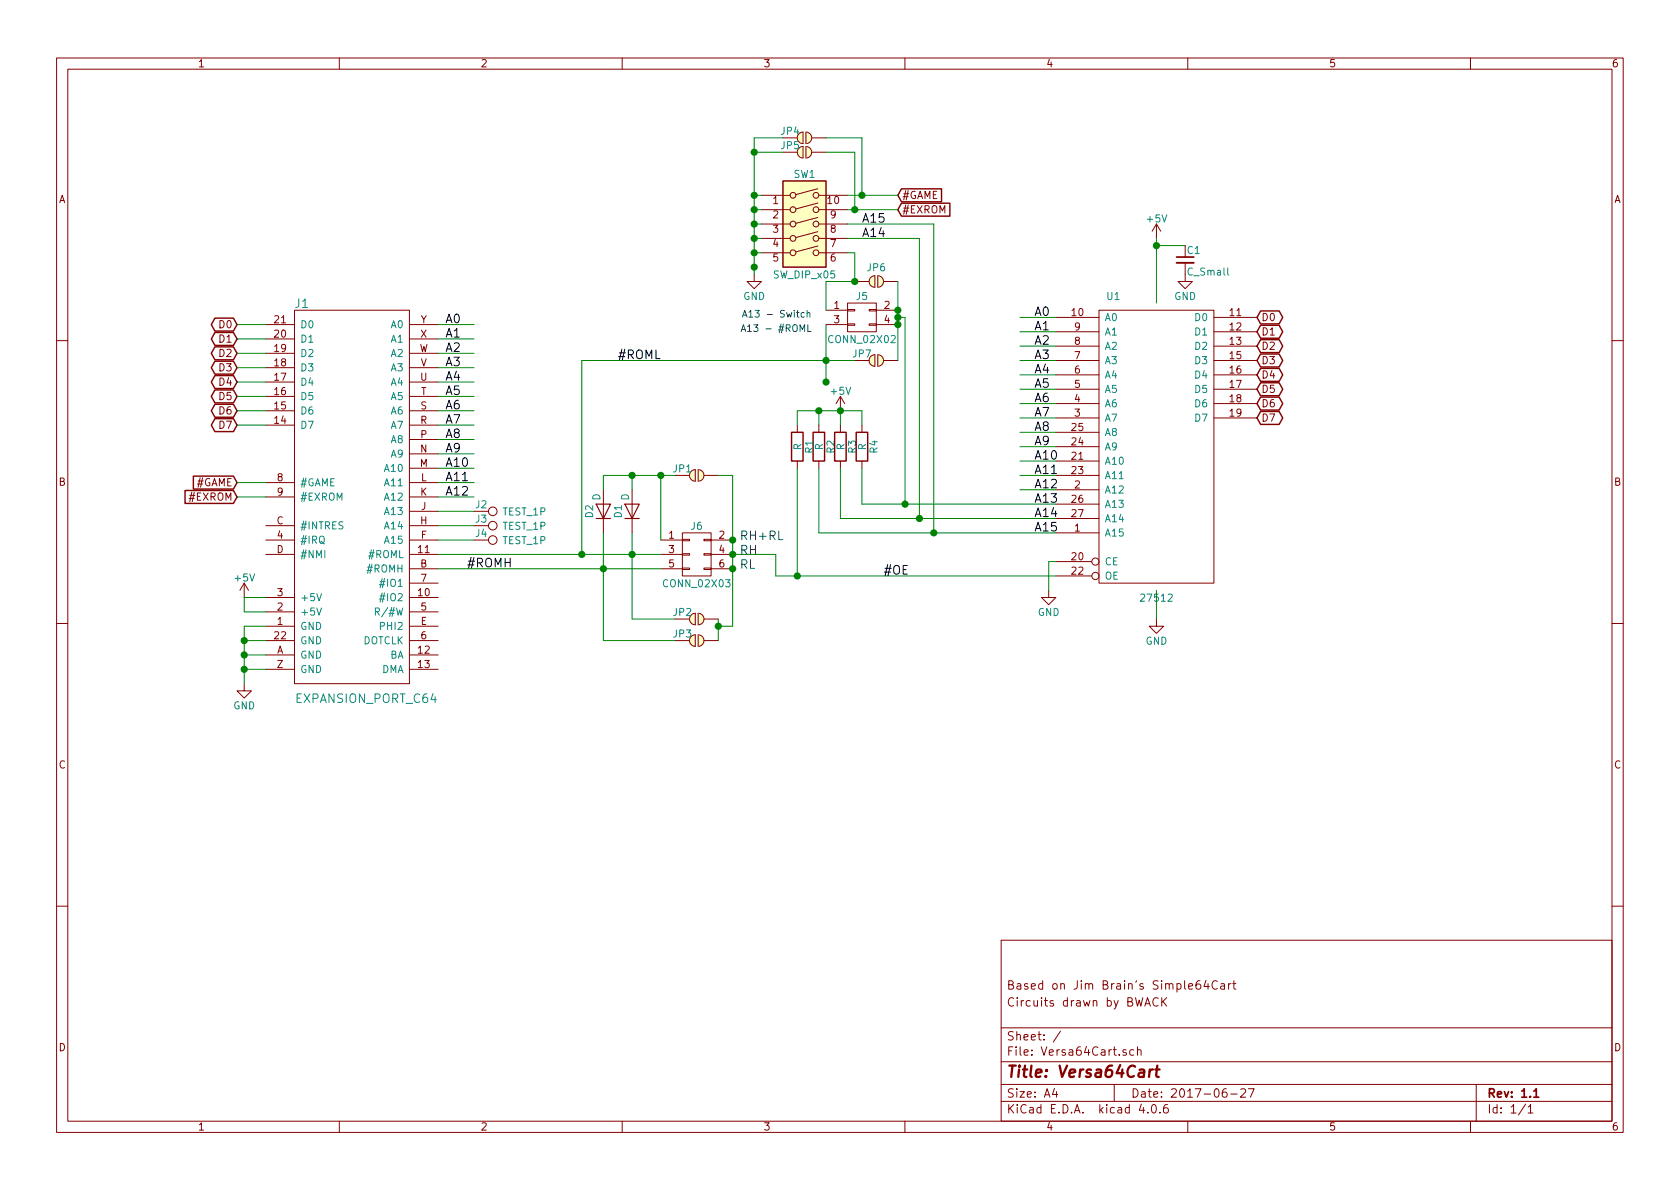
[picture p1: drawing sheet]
EESchema Schematic File Version 2
LIBS:power
LIBS:device
LIBS:transistors
LIBS:conn
LIBS:linear
LIBS:regul
LIBS:74xx
LIBS:cmos4000
LIBS:adc-dac
LIBS:memory
LIBS:xilinx
LIBS:microcontrollers
LIBS:dsp
LIBS:microchip
LIBS:analog_switches
LIBS:motorola
LIBS:texas
LIBS:intel
LIBS:audio
LIBS:interface
LIBS:digital-audio
LIBS:philips
LIBS:display
LIBS:cypress
LIBS:siliconi
LIBS:opto
LIBS:atmel
LIBS:contrib
LIBS:valves
LIBS:c64
LIBS:mechanical
LIBS:switches
LIBS:standard
LIBS:Versa64Cart-cache
EELAYER 25 0
EELAYER END
$Descr A4 11693 8268
encoding utf-8
Sheet 1 1
Title "Versa64Cart"
Date "2017-06-27"
Rev "1.1"
Comp ""
Comment1 "Circuits drawn by BWACK"
Comment2 "Based on Jim Brain's Simple64Cart"
Comment3 ""
Comment4 ""
$EndDescr
$Comp
L GND #PWR01
U 1 1
P 1700 4750
F 0 "#PWR01" H 1700 4500 50  0001 C CNN
F 1 "GND" H 1700 4600 50  0000 C CNN
F 2 "" H 1700 4750 50  0001 C CNN
F 3 "" H 1700 4750 50  0001 C CNN
	1    1700 4750
	1    0    0    -1  
$EndComp
$Comp
L +5V #PWR02
U 1 1
P 1700 4150
F 0 "#PWR02" H 1700 4000 50  0001 C CNN
F 1 "+5V" H 1700 4290 50  0000 C CNN
F 2 "" H 1700 4150 50  0001 C CNN
F 3 "" H 1700 4150 50  0001 C CNN
	1    1700 4150
	1    0    0    -1  
$EndComp
$Comp
L 27512 U1
U 1 1
P 8050 3100
F 0 "U1" H 7750 4150 50  0000 C CNN
F 1 "27512" H 8050 2050 50  0000 C CNN
F 2 "Housings_DIP:DIP-28_W15.24mm_LongPads" H 8050 3100 50  0001 C CNN
F 3 "" H 8050 3100 50  0001 C CNN
	1    8050 3100
	1    0    0    -1  
$EndComp
$Comp
L EXPANSION_PORT_C64 J1
U 1 1
P 2400 3350
F 0 "J1" H 2100 4600 60  0000 C CNN
F 1 "EXPANSION_PORT_C64" H 2550 1850 60  0000 C CNN
F 2 "UserLibraries:C64_EXPANSION_PORT" H 2400 3350 60  0001 C CNN
F 3 "" H 2400 3350 60  0001 C CNN
	1    2400 3350
	1    0    0    -1  
$EndComp
Text Label 3100 2250 0    60   ~ 0
A0
Text Label 3100 2350 0    60   ~ 0
A1
Text Label 3100 2450 0    60   ~ 0
A2
Text Label 3100 2550 0    60   ~ 0
A3
Text Label 3100 2650 0    60   ~ 0
A4
Text Label 3100 2750 0    60   ~ 0
A5
Text Label 3100 2850 0    60   ~ 0
A6
Text Label 3100 2950 0    60   ~ 0
A7
Text Label 3100 3050 0    60   ~ 0
A8
Text Label 3100 3150 0    60   ~ 0
A9
Text Label 3100 3250 0    60   ~ 0
A10
Text Label 3100 3350 0    60   ~ 0
A11
Text Label 3100 3450 0    60   ~ 0
A12
Text Label 7200 2200 0    60   ~ 0
A0
Text Label 7200 2300 0    60   ~ 0
A1
Text Label 7200 2400 0    60   ~ 0
A2
Text Label 7200 2500 0    60   ~ 0
A3
Text Label 7200 2600 0    60   ~ 0
A4
Text Label 7200 2700 0    60   ~ 0
A5
Text Label 7200 2800 0    60   ~ 0
A6
Text Label 7200 2900 0    60   ~ 0
A7
Text Label 7200 3000 0    60   ~ 0
A8
Text Label 7200 3100 0    60   ~ 0
A9
Text Label 7200 3200 0    60   ~ 0
A10
Text Label 7200 3300 0    60   ~ 0
A11
Text Label 7200 3400 0    60   ~ 0
A12
Text GLabel 1650 2250 0    51   BiDi ~ 0
D0
Text GLabel 1650 2350 0    51   BiDi ~ 0
D1
Text GLabel 1650 2450 0    51   BiDi ~ 0
D2
Text GLabel 1650 2550 0    51   BiDi ~ 0
D3
Text GLabel 1650 2650 0    51   BiDi ~ 0
D4
Text GLabel 1650 2750 0    51   BiDi ~ 0
D5
Text GLabel 1650 2850 0    51   BiDi ~ 0
D6
Text GLabel 1650 2950 0    51   BiDi ~ 0
D7
Text GLabel 8750 2200 2    51   BiDi ~ 0
D0
Text GLabel 8750 2300 2    51   BiDi ~ 0
D1
Text GLabel 8750 2400 2    51   BiDi ~ 0
D2
Text GLabel 8750 2500 2    51   BiDi ~ 0
D3
Text GLabel 8750 2600 2    51   BiDi ~ 0
D4
Text GLabel 8750 2700 2    51   BiDi ~ 0
D5
Text GLabel 8750 2800 2    51   BiDi ~ 0
D6
Text GLabel 8750 2900 2    51   BiDi ~ 0
D7
Text Label 7200 3500 0    60   ~ 0
A13
Text Label 7200 3600 0    60   ~ 0
A14
Text Label 7200 3700 0    60   ~ 0
A15
$Comp
L R R2
U 1 1
P 5700 3100
F 0 "R2" V 5780 3100 50  0000 C CNN
F 1 "R" V 5700 3100 50  0000 C CNN
F 2 "Resistors_ThroughHole:R_Axial_DIN0207_L6.3mm_D2.5mm_P7.62mm_Horizontal" V 5630 3100 50  0001 C CNN
F 3 "" H 5700 3100 50  0001 C CNN
	1    5700 3100
	1    0    0    -1  
$EndComp
$Comp
L R R3
U 1 1
P 5850 3100
F 0 "R3" V 5930 3100 50  0000 C CNN
F 1 "R" V 5850 3100 50  0000 C CNN
F 2 "Resistors_ThroughHole:R_Axial_DIN0207_L6.3mm_D2.5mm_P7.62mm_Horizontal" V 5780 3100 50  0001 C CNN
F 3 "" H 5850 3100 50  0001 C CNN
	1    5850 3100
	1    0    0    -1  
$EndComp
$Comp
L R R4
U 1 1
P 6000 3100
F 0 "R4" V 6080 3100 50  0000 C CNN
F 1 "R" V 6000 3100 50  0000 C CNN
F 2 "Resistors_ThroughHole:R_Axial_DIN0207_L6.3mm_D2.5mm_P7.62mm_Horizontal" V 5930 3100 50  0001 C CNN
F 3 "" H 6000 3100 50  0001 C CNN
	1    6000 3100
	1    0    0    -1  
$EndComp
$Comp
L +5V #PWR03
U 1 1
P 5850 2850
F 0 "#PWR03" H 5850 2700 50  0001 C CNN
F 1 "+5V" H 5850 2990 50  0000 C CNN
F 2 "" H 5850 2850 50  0001 C CNN
F 3 "" H 5850 2850 50  0001 C CNN
	1    5850 2850
	1    0    0    -1  
$EndComp
$Comp
L GND #PWR04
U 1 1
P 7300 4100
F 0 "#PWR04" H 7300 3850 50  0001 C CNN
F 1 "GND" H 7300 3950 50  0000 C CNN
F 2 "" H 7300 4100 50  0001 C CNN
F 3 "" H 7300 4100 50  0001 C CNN
	1    7300 4100
	1    0    0    -1  
$EndComp
$Comp
L R R1
U 1 1
P 5550 3100
F 0 "R1" V 5630 3100 50  0000 C CNN
F 1 "R" V 5550 3100 50  0000 C CNN
F 2 "Resistors_ThroughHole:R_Axial_DIN0207_L6.3mm_D2.5mm_P7.62mm_Horizontal" V 5480 3100 50  0001 C CNN
F 3 "" H 5550 3100 50  0001 C CNN
	1    5550 3100
	1    0    0    -1  
$EndComp
$Comp
L D D1
U 1 1
P 4400 3550
F 0 "D1" H 4400 3650 50  0000 C CNN
F 1 "D" H 4500 3600 50  0000 C CNN
F 2 "Diodes_ThroughHole:D_DO-35_SOD27_P7.62mm_Horizontal" H 4400 3550 50  0001 C CNN
F 3 "" H 4400 3550 50  0001 C CNN
	1    4400 3550
	0    -1   -1   0   
$EndComp
$Comp
L D D2
U 1 1
P 4200 3550
F 0 "D2" H 4200 3650 50  0000 C CNN
F 1 "D" H 4300 3600 50  0000 C CNN
F 2 "Diodes_ThroughHole:D_DO-35_SOD27_P7.62mm_Horizontal" H 4200 3550 50  0001 C CNN
F 3 "" H 4200 3550 50  0001 C CNN
	1    4200 3550
	0    -1   -1   0   
$EndComp
$Comp
L GND #PWR05
U 1 1
P 5250 1900
F 0 "#PWR05" H 5250 1650 50  0001 C CNN
F 1 "GND" H 5250 1750 50  0000 C CNN
F 2 "" H 5250 1900 50  0001 C CNN
F 3 "" H 5250 1900 50  0001 C CNN
	1    5250 1900
	1    0    0    -1  
$EndComp
Text GLabel 1650 3350 0    51   Input ~ 0
#GAME
Text GLabel 1650 3450 0    51   Input ~ 0
#EXROM
$Comp
L +5V #PWR06
U 1 1
P 8050 1650
F 0 "#PWR06" H 8050 1500 50  0001 C CNN
F 1 "+5V" H 8050 1790 50  0000 C CNN
F 2 "" H 8050 1650 50  0001 C CNN
F 3 "" H 8050 1650 50  0001 C CNN
	1    8050 1650
	1    0    0    -1  
$EndComp
$Comp
L GND #PWR07
U 1 1
P 8050 4300
F 0 "#PWR07" H 8050 4050 50  0001 C CNN
F 1 "GND" H 8050 4150 50  0000 C CNN
F 2 "" H 8050 4300 50  0001 C CNN
F 3 "" H 8050 4300 50  0001 C CNN
	1    8050 4300
	1    0    0    -1  
$EndComp
$Comp
L GND #PWR08
U 1 1
P 8250 1900
F 0 "#PWR08" H 8250 1650 50  0001 C CNN
F 1 "GND" H 8250 1750 50  0000 C CNN
F 2 "" H 8250 1900 50  0001 C CNN
F 3 "" H 8250 1900 50  0001 C CNN
	1    8250 1900
	1    0    0    -1  
$EndComp
$Comp
L C_Small C1
U 1 1
P 8250 1800
F 0 "C1" H 8260 1870 50  0000 L CNN
F 1 "C_Small" H 8260 1720 50  0000 L CNN
F 2 "Capacitors_ThroughHole:C_Disc_D3.8mm_W2.6mm_P2.50mm" H 8250 1800 50  0001 C CNN
F 3 "" H 8250 1800 50  0001 C CNN
	1    8250 1800
	1    0    0    -1  
$EndComp
Text GLabel 6250 1350 2    51   Input ~ 0
#GAME
Text GLabel 6250 1450 2    51   Input ~ 0
#EXROM
Text Label 4300 2500 0    60   ~ 0
#ROML
$Comp
L SW_DIP_x05 SW1
U 1 1
P 5600 1550
F 0 "SW1" H 5600 1900 50  0000 C CNN
F 1 "SW_DIP_x05" H 5600 1200 50  0000 C CNN
F 2 "Buttons_Switches_ThroughHole:SW_DIP_x5_W7.62mm_Slide" H 5600 1550 50  0001 C CNN
F 3 "" H 5600 1550 50  0001 C CNN
	1    5600 1550
	1    0    0    -1  
$EndComp
Text Label 6000 1650 0    60   ~ 0
A14
Text Label 6000 1550 0    60   ~ 0
A15
$Comp
L TEST_1P J2
U 1 1
P 3300 3550
F 0 "J2" V 3250 3600 50  0000 C CNN
F 1 "TEST_1P" V 3300 3900 50  0000 C CNN
F 2 "Connect:PINTST" H 3500 3550 50  0001 C CNN
F 3 "" H 3500 3550 50  0001 C CNN
	1    3300 3550
	0    1    1    0   
$EndComp
$Comp
L TEST_1P J3
U 1 1
P 3300 3650
F 0 "J3" V 3250 3700 50  0000 C CNN
F 1 "TEST_1P" V 3300 4000 50  0000 C CNN
F 2 "Connect:PINTST" H 3500 3650 50  0001 C CNN
F 3 "" H 3500 3650 50  0001 C CNN
	1    3300 3650
	0    1    1    0   
$EndComp
$Comp
L TEST_1P J4
U 1 1
P 3300 3750
F 0 "J4" V 3250 3800 50  0000 C CNN
F 1 "TEST_1P" V 3300 4100 50  0000 C CNN
F 2 "Connect:PINTST" H 3500 3750 50  0001 C CNN
F 3 "" H 3500 3750 50  0001 C CNN
	1    3300 3750
	0    1    1    0   
$EndComp
$Comp
L JUMPER_2-PIN JP1
U 1 1
P 4850 3300
F 0 "JP1" H 4750 3350 50  0000 C CNN
F 1 "JUMPER_2-PIN" H 4850 3200 50  0001 C CNN
F 2 "jumper:SOLDER-JUMPER_1-WAY" H 4750 3300 60  0001 C CNN
F 3 "" H 4850 3400 60  0001 C CNN
	1    4850 3300
	1    0    0    -1  
$EndComp
$Comp
L JUMPER_2-PIN JP2
U 1 1
P 4850 4300
F 0 "JP2" H 4750 4350 50  0000 C CNN
F 1 "JUMPER_2-PIN" H 4850 4200 50  0001 C CNN
F 2 "jumper:SOLDER-JUMPER_1-WAY" H 4750 4300 60  0001 C CNN
F 3 "" H 4850 4400 60  0001 C CNN
	1    4850 4300
	1    0    0    -1  
$EndComp
$Comp
L JUMPER_2-PIN JP3
U 1 1
P 4850 4450
F 0 "JP3" H 4750 4500 50  0000 C CNN
F 1 "JUMPER_2-PIN" H 4850 4350 50  0001 C CNN
F 2 "jumper:SOLDER-JUMPER_1-WAY" H 4750 4450 60  0001 C CNN
F 3 "" H 4850 4550 60  0001 C CNN
	1    4850 4450
	1    0    0    -1  
$EndComp
$Comp
L JUMPER_2-PIN JP5
U 1 1
P 5600 1050
F 0 "JP5" H 5500 1100 50  0000 C CNN
F 1 "JUMPER_2-PIN" H 5600 950 50  0001 C CNN
F 2 "jumper:SOLDER-JUMPER_1-WAY" H 5500 1050 60  0001 C CNN
F 3 "" H 5600 1150 60  0001 C CNN
	1    5600 1050
	1    0    0    -1  
$EndComp
$Comp
L JUMPER_2-PIN JP4
U 1 1
P 5600 950
F 0 "JP4" H 5500 1000 50  0000 C CNN
F 1 "JUMPER_2-PIN" H 5600 850 50  0001 C CNN
F 2 "jumper:SOLDER-JUMPER_1-WAY" H 5500 950 60  0001 C CNN
F 3 "" H 5600 1050 60  0001 C CNN
	1    5600 950 
	1    0    0    -1  
$EndComp
$Comp
L JUMPER_2-PIN JP7
U 1 1
P 6100 2500
F 0 "JP7" H 6000 2550 50  0000 C CNN
F 1 "JUMPER_2-PIN" H 6100 2400 50  0001 C CNN
F 2 "jumper:SOLDER-JUMPER_1-WAY" H 6000 2500 60  0001 C CNN
F 3 "" H 6100 2600 60  0001 C CNN
	1    6100 2500
	1    0    0    -1  
$EndComp
$Comp
L JUMPER_2-PIN JP6
U 1 1
P 6100 1950
F 0 "JP6" H 6100 2050 50  0000 C CNN
F 1 "JUMPER_2-PIN" H 6100 1850 50  0001 C CNN
F 2 "jumper:SOLDER-JUMPER_1-WAY" H 6000 1950 60  0001 C CNN
F 3 "" H 6100 2050 60  0001 C CNN
	1    6100 1950
	1    0    0    -1  
$EndComp
Text Notes 5650 2300 2    47   ~ 0
A13 - #ROML
Text Notes 5650 2200 2    47   ~ 0
A13 - Switch
Text Label 3250 3950 0    60   ~ 0
#ROMH
$Comp
L CONN_02X03 J6
U 1 1
P 4850 3850
F 0 "J6" H 4850 4050 50  0000 C CNN
F 1 "CONN_02X03" H 4850 3650 50  0000 C CNN
F 2 "Pin_Headers:Pin_Header_Straight_2x03_Pitch2.54mm" H 4850 2650 50  0001 C CNN
F 3 "" H 4850 2650 50  0001 C CNN
	1    4850 3850
	1    0    0    -1  
$EndComp
$Comp
L CONN_02X02 J5
U 1 1
P 6000 2200
F 0 "J5" H 6000 2350 50  0000 C CNN
F 1 "CONN_02X02" H 6000 2050 50  0000 C CNN
F 2 "Pin_Headers:Pin_Header_Straight_2x02_Pitch2.54mm" H 6000 1000 50  0001 C CNN
F 3 "" H 6000 1000 50  0001 C CNN
	1    6000 2200
	1    0    0    -1  
$EndComp
Wire Wire Line
	6000 3500 7350 3500
Connection ~ 8050 1700
Wire Wire Line
	8250 1700 8050 1700
Wire Wire Line
	8050 1650 8050 2100
Wire Wire Line
	8050 4100 8050 4300
Wire Wire Line
	1850 3450 1650 3450
Wire Wire Line
	1850 3350 1650 3350
Wire Wire Line
	5550 2850 6000 2850
Connection ~ 6300 3500
Connection ~ 6400 3600
Wire Wire Line
	6400 1650 6400 3600
Connection ~ 6500 3700
Wire Wire Line
	6500 1550 6500 3700
Wire Wire Line
	3050 3950 4600 3950
Connection ~ 5700 2850
Wire Wire Line
	5550 2950 5550 2850
Wire Wire Line
	5400 4000 7350 4000
Connection ~ 5850 2850
Wire Wire Line
	5850 2850 5850 2850
Wire Wire Line
	5850 2850 5850 2950
Wire Wire Line
	5700 2850 5700 2950
Wire Wire Line
	6000 2850 6000 2950
Wire Wire Line
	6000 3500 6000 3250
Wire Wire Line
	5850 3600 5850 3250
Wire Wire Line
	5700 3700 5700 3250
Wire Wire Line
	5700 3700 7350 3700
Wire Wire Line
	5850 3600 7350 3600
Wire Wire Line
	1850 2950 1650 2950
Wire Wire Line
	1850 2850 1650 2850
Wire Wire Line
	1850 2750 1650 2750
Wire Wire Line
	1850 2650 1650 2650
Wire Wire Line
	1850 2550 1650 2550
Wire Wire Line
	1850 2450 1650 2450
Wire Wire Line
	1850 2350 1650 2350
Wire Wire Line
	1850 2250 1650 2250
Wire Wire Line
	7350 3400 7100 3400
Wire Wire Line
	7350 3300 7100 3300
Wire Wire Line
	7350 3200 7100 3200
Wire Wire Line
	7350 3100 7100 3100
Wire Wire Line
	7350 3000 7100 3000
Wire Wire Line
	7350 2900 7100 2900
Wire Wire Line
	7350 2800 7100 2800
Wire Wire Line
	7350 2700 7100 2700
Wire Wire Line
	7350 2600 7100 2600
Wire Wire Line
	7350 2500 7100 2500
Wire Wire Line
	7350 2400 7100 2400
Wire Wire Line
	7350 2300 7100 2300
Wire Wire Line
	7350 2200 7100 2200
Wire Wire Line
	3050 3450 3300 3450
Wire Wire Line
	3050 3350 3300 3350
Wire Wire Line
	3050 3250 3300 3250
Wire Wire Line
	3050 3150 3300 3150
Wire Wire Line
	3050 3050 3300 3050
Wire Wire Line
	3050 2950 3300 2950
Wire Wire Line
	3050 2850 3300 2850
Wire Wire Line
	3050 2750 3300 2750
Wire Wire Line
	3050 2650 3300 2650
Wire Wire Line
	3050 2550 3300 2550
Wire Wire Line
	3050 2450 3300 2450
Wire Wire Line
	3050 2350 3300 2350
Wire Wire Line
	3050 2250 3300 2250
Wire Wire Line
	1700 4250 1700 4150
Wire Wire Line
	1850 4250 1700 4250
Wire Wire Line
	1700 4150 1850 4150
Connection ~ 1700 4450
Wire Wire Line
	1850 4350 1700 4350
Connection ~ 1700 4550
Wire Wire Line
	1850 4450 1700 4450
Connection ~ 1700 4650
Wire Wire Line
	1700 4550 1850 4550
Wire Wire Line
	1700 4350 1700 4750
Wire Wire Line
	1700 4650 1850 4650
Wire Wire Line
	4200 3300 4700 3300
Wire Wire Line
	4200 3300 4200 3400
Wire Wire Line
	4400 3400 4400 3300
Connection ~ 4400 3300
Wire Wire Line
	4200 3700 4200 4450
Connection ~ 4200 3950
Wire Wire Line
	4400 3700 4400 4300
Connection ~ 4400 3850
Connection ~ 4050 3850
Wire Wire Line
	5250 950  5250 1900
Wire Wire Line
	5250 1650 5300 1650
Wire Wire Line
	5250 1550 5300 1550
Connection ~ 5250 1650
Wire Wire Line
	5250 1450 5300 1450
Connection ~ 5250 1550
Wire Wire Line
	5250 1350 5300 1350
Connection ~ 5250 1450
Connection ~ 5250 1850
Wire Wire Line
	5900 1350 6250 1350
Wire Wire Line
	5900 1450 6250 1450
Wire Wire Line
	6500 1550 5900 1550
Wire Wire Line
	6400 1650 5900 1650
Wire Wire Line
	3300 3550 3050 3550
Wire Wire Line
	3300 3650 3050 3650
Wire Wire Line
	3300 3750 3050 3750
Wire Wire Line
	5950 1050 5950 1450
Connection ~ 5950 1450
Connection ~ 5250 1350
Wire Wire Line
	4400 4300 4700 4300
Wire Wire Line
	4200 4450 4700 4450
Wire Wire Line
	5000 4300 5000 4450
Connection ~ 5000 4350
Wire Wire Line
	5550 3250 5550 4000
Wire Wire Line
	5250 1050 5450 1050
Wire Wire Line
	5750 1050 5950 1050
Wire Wire Line
	4050 2500 4050 3850
Wire Wire Line
	5300 1750 5250 1750
Connection ~ 5250 1750
Wire Wire Line
	5450 950  5250 950 
Connection ~ 5250 1050
Wire Wire Line
	5750 950  6000 950 
Wire Wire Line
	6000 950  6000 1350
Connection ~ 6000 1350
Wire Wire Line
	3050 3850 4600 3850
Wire Wire Line
	5950 1750 5900 1750
Wire Wire Line
	4600 3750 4600 3300
Connection ~ 4600 3300
Wire Wire Line
	5100 3300 5100 4350
Connection ~ 5100 3850
Wire Wire Line
	5100 3850 5400 3850
Wire Wire Line
	6250 1950 6250 2500
Connection ~ 6250 2150
Connection ~ 6250 2250
Wire Wire Line
	6250 2200 6300 2200
Wire Wire Line
	6300 2200 6300 3500
Connection ~ 6250 2200
Wire Wire Line
	5950 1950 5950 1750
Wire Wire Line
	5950 1950 5750 1950
Wire Wire Line
	5750 1950 5750 2150
Connection ~ 5950 1950
Wire Wire Line
	5750 2650 5750 2250
Connection ~ 5750 2650
Wire Wire Line
	4050 2500 5950 2500
Connection ~ 5750 2500
Connection ~ 5100 3750
Connection ~ 5100 3950
Wire Wire Line
	5400 3850 5400 4000
Wire Wire Line
	5100 4350 5000 4350
Wire Wire Line
	5100 3300 5000 3300
Text Notes 5150 3750 0    60   ~ 0
RH+RL
Text Notes 5150 3850 0    60   ~ 0
RH
Text Notes 5150 3950 0    60   ~ 0
RL
Wire Wire Line
	7350 3900 7300 3900
Wire Wire Line
	7300 3900 7300 4100
Text Label 6150 4000 0    60   ~ 0
#OE
Connection ~ 5550 4000
$EndSCHEMATC
